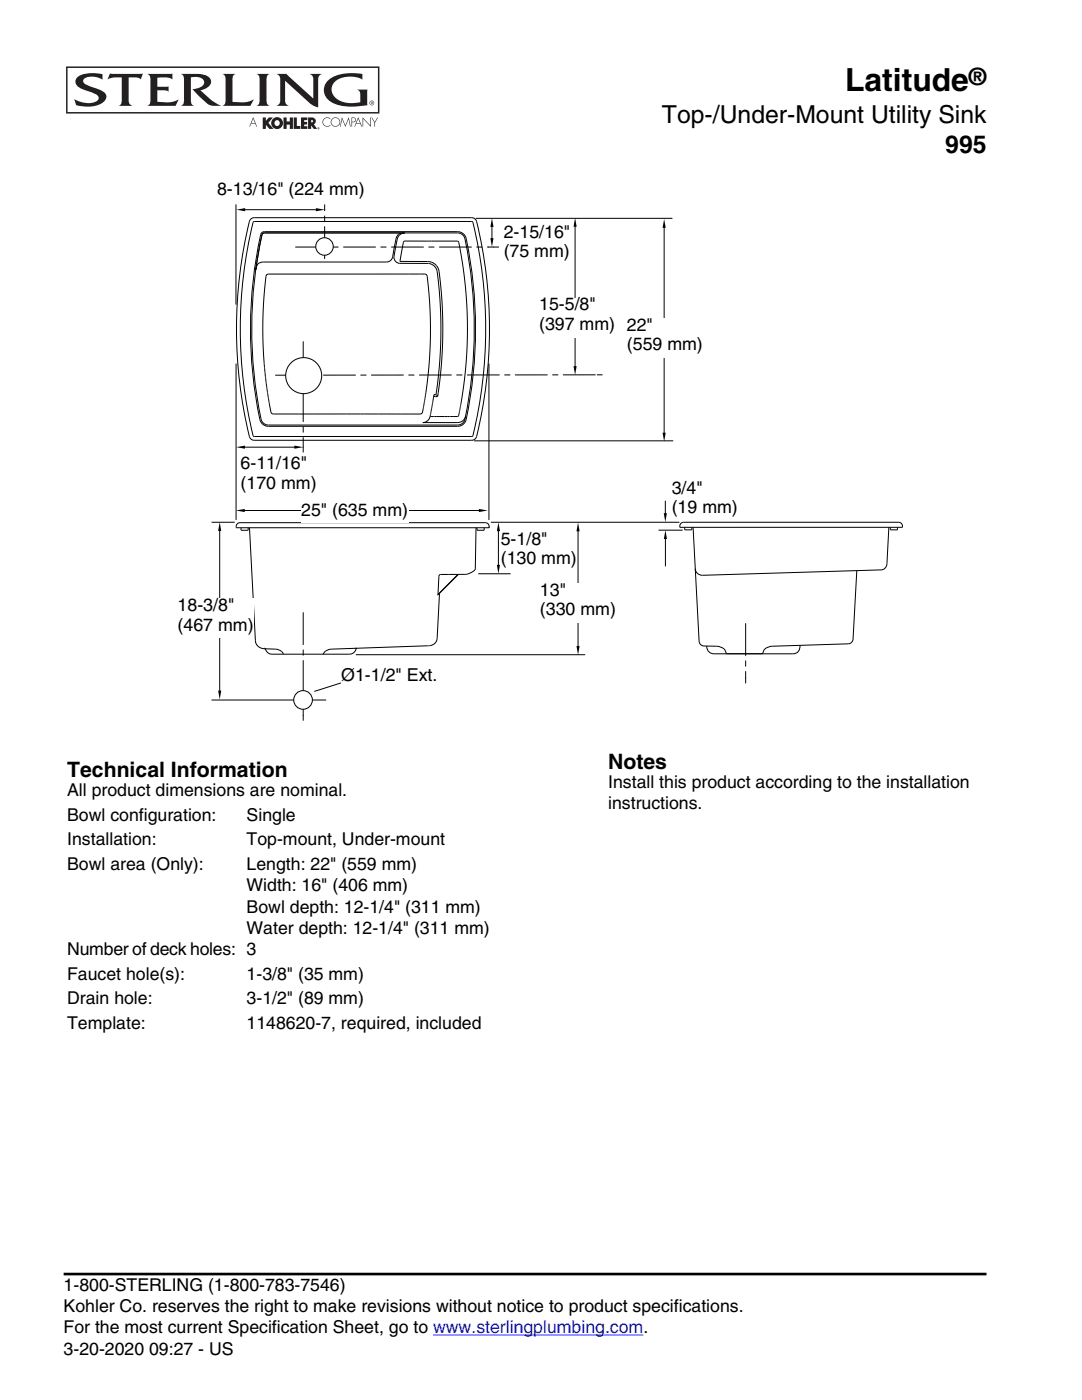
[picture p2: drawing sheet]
<svg xmlns="http://www.w3.org/2000/svg" width="216mm" height="279mm" viewBox="0 0 216 279" stroke-linecap="round" stroke-linejoin="round" font-family="sans-serif">
<g fill="none" stroke="#000" stroke-width=".2">
<path d="M50.1 43.7l.6-.3h43.4a1.01 1.01 0 0 1 1 .8 89.9 89.9 0 0 1-.1 43.2l-.5 .4-.4 .1h-43.4a1.01 1.01 0 0 1-.9-.8 89.9 89.9 0 0 1 .1-43.2zM50.6 44.3h43.7a88.3 88.3 0 0 1 0 42.8h-43.7a88.2 88.2 0 0 1 0-42.8zM51.2 53.4l-.2 .4M52.2 46.5l.5-.3h38.6l1 .4 .7 .8a84.5 84.5 0 0 1-.2 36.8l-.6 .6-.9 .3h-37.8l-1-.4-.6-.8a83.4 83.4 0 0 1 .3-37.4zM52.3 46.9l-1.3 6.9M52.8 46.5l-.4 .1-.1 .3M52.8 46.5h38.6l.8 .3 .5 .7a83.7 83.7 0 0 1-.1 36.6l-.6 .5-.7 .2h-37.8l-.8-.3-.5-.7a87.2 87.2 0 0 1 .1-36.9M53.2 54.9l.3-.2h31.3l.2 .1 .3 .8 .4 5 .2 7.7-.6 7.6-.6 4.2-.5 2.4-.4 .1h-29.3l-.3-.1-.4-1.6-.7-4.6-.6-7.5 .1-7.7 .3-4.5zM85.3 52.2h-5.5l.8-4 10.7-.1 .2 .3a80.6 80.6 0 0 1-.1 34.7h-5.6M85.3 52.2h.1M85.4 52.2l.7 .1 .7 .4 .4 .4 .3 .7 .5 3.6 .3 4.7v6.3l-.4 6.3-.5 4.2-.3 .2h-.6M85.4 52.6h.1"/>
<path d="M85.5 52.6h.1M85.5 52.6h-5.7a1.31 1.31 0 0 1-1.1-1.9l.7-3.3 .6-.7 .7-.2-1.1 .2-.4 .4-.9 4.3-.3 .6-.6 .3h-25l-1 .4-.4 1.1M85.5 52.6l.6 .1 .6 .4 .4 .6 .1 .6a82.2 82.2 0 0 1-.2 24.5l-.4-.1-.8 4.4M47.1 72.6v31.1M97.6 72.6v31.1M119.2 74.8h1M60.5 89.2v1M85.8 83.1l-.5 .9-.9 .3h7.1l.9-.4 .5-.8M42.2 104.2h4.6M95.4 114.5h6.5M97.9 104.2h37.7M131.4 105.8h4.8"/>
<path d="M135.9 104.4l.5-.2h42.9a.8 .8 0 0 1 .8 1h-44.5zM136.6 105.3v.4h1.4v-.4M138.3 105.2l1.2 22.8a1.01 1.01 0 0 0 1 .9l2.5 .1a1.78 1.78 0 0 1 2 1.5h7.1a1.79 1.79 0 0 1 2-1.5l15.1-.5a1.01 1.01 0 0 0 1-1M171 113.9l-.8 13.6M177.7 105.3v.4h1.4v-.4M42.3 139.7h22.7M68 136.3l-5.3 1.7M139.5 128h.1M148.8 135.3v1M159.6 128.8a1.41 1.41 0 0 1-1.4 1.7h-15.7a1.43 1.43 0 0 1-1.5-1.6M170.2 127.5h.1M60.5 142.8v1"/>
<circle cx="60.6" cy="75" r=".05"/>
</g>
<path d="M55 74.9l64.2-.1M60.5 68.2v21M60.5 122.3v20.5M148.8 124.4v10.9" fill="none" stroke="#000" stroke-width=".2" stroke-dasharray="6.4 1.1 1.1 1.1"/>
<circle cx="60.6" cy="75" r="3.6" fill="#fff" stroke="#000" stroke-width=".2"/>
<g fill="none" stroke="#000" stroke-width=".2">
<path d="M47.3 104.5l.6-.2h49a.8 .8 0 0 1 .7 1h-50.5zM48.1 105.3v.5h1.4v-.5M49.8 105.3l1.2 22.7 .1 .5 .5 .6 .5 .2 .8 .2M87.4 118.4h.1M87.7 118.5h.1M87.7 118.4v.1M87.7 118.4h.1M87.7 118.4l-.5 9.2-.5 .8-.9 .4M91.5 114.6l-3.8 3.8M95 105.3l-.2 8.3-.6 .6-1.2 .4-5.3 .1-.1 .3-.2 3.7 4-4.1M95.2 105.3v.5h1.4v-.5M177.4 105.3l-.4 7.1a1.25 1.25 0 0 1-1.2 1.3l-35.6 1.1a1.4 1.4 0 0 1-1.5-1.3"/>
<path d="M52.9 129.5h.1M71.1 129.4l-.5 .8-.8 .4h-15.6l-.8-.4-.5-.7 2.1 .1a1.88 1.88 0 0 1 1.6 1M85.5 128.9l-19.4 .7a1.89 1.89 0 0 0-1.6 1M85.6 128.9h-.1M85.7 128.9h.1M85.7 128.9h-.1M85.7 128.8v.1M85.8 128.8h-.1M85.8 128.8h.1"/>
</g>
<circle cx="60.5" cy="139.7" r="1.86" fill="#fff" stroke="#000" stroke-width=".2"/>
<path d="M59 49.3h38.5M64.8 51.6v-9.7" fill="none" stroke="#000" stroke-width=".2" stroke-dasharray="6.4 1.1 1.1 1.1"/>
<path d="M47.1 40.8v19.9M64.8 40.9v1M95 43.6h39.1M97.5 49.3h2" fill="none" stroke="#000" stroke-width=".2"/>
<circle cx="64.7" cy="49.2" r="1.75" fill="#fff" stroke="#000" stroke-width=".2"/>
<g fill="none" stroke="#000" stroke-width=".2">
<path d="M48.7 41.9h14.5M98.2 45.1v2.6M114.8 45.1v28.1M132.5 45.3v41.2M48.7 89.2h10.2M94.7 88h39.6M43.8 105.8v32.2M48.7 101.9h47M99.5 105.8v7.1M115.3 105.9v23.2M132.8 100v2.6M132.8 107.4v5.6"/>
<path d="M71.1 130.7h45.6"/>
</g>
<g fill="#000">
<path d="M47.2 41.9l1.7-.4v.7zM63 41.5l1.8 .4-1.8 .3zM98.2 43.5l.3 1.8h-.6zM97.9 47.5h.6l-.3 1.8zM114.8 43.5l.3 1.7h-.7zM132.5 43.7l.3 1.8h-.6zM114.4 73.1h.7l-.3 1.7zM47.1 89.2l1.8-.3v.7zM58.7 88.9l1.8 .3-1.8 .4zM132.2 86.4h.6l-.3 1.7zM43.8 104.2l.3 1.8h-.6zM47.1 101.9l1.7-.3v.6z"/>
<path d="M95.6 101.6l1.7 .3-1.7 .3zM99.1 112.7h.7l-.3 1.8zM99.5 104.2l.3 1.8h-.7zM115.3 104.3l.4 1.7h-.7zM132.4 102.4h.7l-.3 1.8zM132.8 105.8l.3 1.8h-.6zM43.5 137.8h.6l-.3 1.8zM115 128.9h.7l-.4 1.8z"/>
</g>
<g fill="#fff">
<path d="M125.1 63.6h15.2v7.8h-15.2z" fill-rule="evenodd"/>
<path d="M107.6 59.5h15.2v7.8h-15.2z" fill-rule="evenodd"/>
<path d="M35.4 119.5h15.2v7.8h-15.2z" fill-rule="evenodd"/>
<path d="M107.7 116.4h15.2v7.8h-15.2z" fill-rule="evenodd"/>
<path d="M60.1 100.5h21.3v3.9h-21.3z" fill-rule="evenodd"/>
</g>
<path d="M12.7 254h184.1v.5h-184.1z" fill="#000"/>
<path d="M86.4 266.5h42" fill="none" stroke="#00f" stroke-width=".2"/>
<g fill="#231f20">
<path d="M51.2 14.7l2.6 .1a1.05 1.05 0 0 0-.6 1.3v4a.97 .97 0 0 0 .6 1h-2.6a1.04 1.04 0 0 0 .6-1.3v-4a.96 .96 0 0 0-.6-1.1z" fill-rule="evenodd"/>
<path d="M15.4 15.4a6.4 6.4 0 0 1 4.7-.7l.3 .1v1.1a3.4 3.4 0 0 0-3.7-.1l-.1 .4a2.34 2.34 0 0 0 1.9 1.2 5.1 5.1 0 0 1 2.6 1.3 1.51 1.51 0 0 1-1.2 2.1 7.9 7.9 0 0 1-4.7 .2l-.4-1.2a5 5 0 0 0 4.4 .4l.4-.3 .1-.3a2.21 2.21 0 0 0-1.9-1.3 4.6 4.6 0 0 1-2.6-1.4l-.1-.6 .1-.5z" fill-rule="evenodd"/>
<path d="M21.9 14.7h6.6l-.5 1.1a1.29 1.29 0 0 0-1.1-.4h-1.2v4.5a1.08 1.08 0 0 0 .7 1.2h-2.7a1.05 1.05 0 0 0 .6-1.3v-4.4l-1.6 .1-1.2 .3z" fill-rule="evenodd"/>
<path d="M29.4 14.7h5v1.1a4.5 4.5 0 0 0-3-.3v1.8h2.2v1l-.5-.3h-1.7v2.3a5.8 5.8 0 0 0 4.2-.4l-.6 1.2h-5.6a1.04 1.04 0 0 0 .6-1.3v-4a.97 .97 0 0 0-.6-1.1z" fill-rule="evenodd"/>
<path d="M36.1 14.7h3.2a2.91 2.91 0 0 1 2.7 1.2 1.7 1.7 0 0 1-1.5 2l-.5 .1 2.3 2.1 1.8 1a3.8 3.8 0 0 1-2.8-.5l-2.9-2.8 .6-.1a1.92 1.92 0 0 0 1.7-1.3 1.77 1.77 0 0 0-2.3-1h-.3v4.7a.95 .95 0 0 0 .6 1h-2.6a1.03 1.03 0 0 0 .6-1.3v-4a.96 .96 0 0 0-.6-1.1z" fill-rule="evenodd"/>
<path d="M44.4 14.7l2.6 .1a1.04 1.04 0 0 0-.6 1.3v4.2a6.9 6.9 0 0 0 3.8-.2l.5-.3-.7 1.3h-5.6a1.04 1.04 0 0 0 .6-1.3v-4a.97 .97 0 0 0-.6-1.1z" fill-rule="evenodd"/>
<path d="M55.2 14.7h2l5.3 5v-3.7a1.07 1.07 0 0 0-.7-1.3h2.4a1.11 1.11 0 0 0-.7 1.3v5.4l-1-.3-.6-.5-5-4.5v3.8a1.09 1.09 0 0 0 .7 1.2h-2.4a1.13 1.13 0 0 0 .7-1.2v-3.9a1.08 1.08 0 0 0-.7-1.3z" fill-rule="evenodd"/>
<path d="M65.3 16.2a7.8 7.8 0 0 1 6.2-1.5l.8 .1v1.1a5.2 5.2 0 0 0-5.5 .4 2.32 2.32 0 0 0 1.1 3.8 7 7 0 0 0 4 .3 2.92 2.92 0 0 0-.3-2.3l-.3-.2h2v3.1a12.9 12.9 0 0 1-6.9-.5 2.71 2.71 0 0 1-1.1-4.3z" fill-rule="evenodd"/>
<path d="M73.9 20.1a.48 .48 0 0 1 .7 .3 .48 .48 0 0 1-.4 .6 .45 .45 0 0 0 .4-.4 .45 .45 0 0 0-.4-.5v.2l.2 .1-.1 .2 .1 .2-.3-.2 .2-.2-.1-.1-.2 .5v-.5l.2-.2a.45 .45 0 0 0-.4 .5 .45 .45 0 0 0 .4 .4 .48 .48 0 0 1-.5-.3 .48 .48 0 0 1 .2-.6z" fill-rule="evenodd"/>
<path d="M13.2 13.3h62.4l-.2 .3h-61.9v8.8h.3h61.6v-8.8l.2-.3h.1v9.4h-62.5z" fill-rule="evenodd"/>
<path d="M58.6 23.4h.6v1.7h.7v.6h-1.3z" fill-rule="evenodd"/>
<path d="M56.6 23.4h.6v.8h.6v-.8h.7v2.3h-.7v-.8h-.6v.8h-.6z" fill-rule="evenodd"/>
<path d="M52.4 23.4h.7v.7l.5-.7h.8l-.9 1.1 1.1 1.2h-.8l-.7-.8v.8h-.7z" fill-rule="evenodd"/>
<path d="M54.6 23.6l.7-.2v.6a.56 .56 0 0 0-.5 .8 .56 .56 0 0 0 .9 .1 .59 .59 0 0 0-.4-.9v-.6a1.19 1.19 0 0 1 1.1 1.5 1.19 1.19 0 0 1-1.8 .6 1.19 1.19 0 0 1 0-1.9z" fill-rule="evenodd"/>
<path d="M60.1 23.4h1.2v.6h-.6v.3h.6v.5h-.6v.4h.6v.5h-1.2z" fill-rule="evenodd"/>
<path d="M61.5 23.4h.8l-.2 1h.2l.2-.2-.2-.2v-.6a.73 .73 0 0 1 .6 1.1l-.3 .3 .7 .9h-.7l-.5-.7v.7h-.6z" fill-rule="evenodd"/>
<path d="M50.5 23.4l.8 1.9h-.1l-.7-1.6-.3 .9h.7v.1h-.8l-.2 .6h-.1z" fill-rule="evenodd"/>
<path d="M64.6 23.7a.75 .75 0 0 1 1.3 .1 .82 .82 0 0 0-1.2 0 .82 .82 0 0 0 0 1.2 .82 .82 0 0 0 1.2-.1 .87 .87 0 0 1-1.2 .3 .87 .87 0 0 1-.3-1.2z" fill-rule="evenodd"/>
<path d="M66.3 23.7a.94 .94 0 0 1 1.5 .3 .94 .94 0 0 1-.9 1.3v-.1a.83 .83 0 0 0 .8-1.2 .83 .83 0 0 0-1.3-.2 .83 .83 0 0 0 .2 1.3l.3 .2a.93 .93 0 0 1-.8-.6 .93 .93 0 0 1 .2-1z" fill-rule="evenodd"/>
<path d="M68.2 23.4l.7 1.6 .7-1.6 .4 1.9h-.1l-.4-1.5-.6 1.5-.6-1.5-.3 1.5h-.2z" fill-rule="evenodd"/>
<path d="M70.1 23.4a.58 .58 0 0 1 .7 .1 .58 .58 0 0 1 .2 .6l-.4 .3h-.3v-.1a.43 .43 0 0 0 .6-.4 .43 .43 0 0 0-.6-.3v1.7h-.2z" fill-rule="evenodd"/>
<path d="M71.5 23.4l.7 1.9h-.1l-.2-.6h-.8v-.1h.7l-.3-.9-.7 1.6h-.1z" fill-rule="evenodd"/>
<path d="M72.4 23.4l1.5 1.6v-1.6h.1v1.9l-1.5-1.6v1.6h-.1z" fill-rule="evenodd"/>
<path d="M74.1 23.4h.1l.6 1 .5-1h.1l-.6 1.1v.8h-.1v-.8z" fill-rule="evenodd"/>
<path d="M63.4 25.5h.3v.3h-.1l.1-.2-.1-.1 .1 .2-.1-.2-.1 .2 .1-.2-.2 .1 .2 .2h-.2z" fill-rule="evenodd"/>
</g>
<text font-size="6.3" x="168.6" y="18.2">Latitude</text>
<g font-size="4.9">
<text x="132.1" y="24.6">Top-/Under-Mount Utility Sink</text>
<text x="188.6" y="30.6">995</text>
</g>
<text font-size="4.8" x="193.3" y="17">®</text>
<g font-size="4.2">
<text x="13.4" y="155.1">Technical Information</text>
<text x="121.4" y="153.5">Notes</text>
</g>
<g font-size="3.5">
<text x="43.3" y="38.9">8-13/16&quot; (224 mm)</text>
<text x="100.5" y="47.5">2-15/16&quot;</text>
<text x="100.5" y="51.4">(75 mm)</text>
<text x="107.6" y="62">15-5/8&quot;</text>
<text x="107.6" y="65.8">(397</text>
<text x="115.7" y="65.8">mm)</text>
<text x="125.1" y="66">22&quot;</text>
<text x="125.1" y="69.9">(559</text>
<text x="133.2" y="69.9">mm)</text>
<text x="48" y="93.7">6-11/16&quot;</text>
<text x="48" y="97.6">(170 mm)</text>
<text x="134" y="98.5">3/4&quot;</text>
<text x="60.1" y="102.9">25&quot; (635 mm)</text>
<text x="134" y="102.4">(19 mm)</text>
<text x="99.9" y="108.7">5-1/8&quot;</text>
<text x="99.9" y="112.6">(130 mm)</text>
<text x="107.7" y="118.9">13&quot;</text>
<text x="35.4" y="121.9">18-3/8&quot;</text>
<text x="35.4" y="125.8">(467 mm)</text>
<text x="107.7" y="122.8">(330</text>
<text x="115.8" y="122.8">mm)</text>
<text x="68.1" y="136">Ø1-1/2&quot; Ext.</text>
<text x="13.4" y="158.8">All product dimensions are nominal.</text>
<text x="121.4" y="157.3">Install this product according to the installation</text>
<text x="121.4" y="161.5">instructions.</text>
<text x="13.4" y="163.8">Bowl configuration:</text>
<text x="49.2" y="163.8">Single</text>
<text x="13.4" y="168.7">Installation:</text>
<text x="13.4" y="173.7">Bowl area (Only):</text>
<text x="49.2" y="168.7">Top-mount, Under-mount</text>
<text x="49.2" y="173.7">Length: 22&quot; (559 mm)</text>
<text x="49.2" y="177.9">Width: 16&quot; (406 mm)</text>
<text x="49.2" y="182.1">Bowl depth: 12-1/4&quot; (311 mm)</text>
<text x="13.4" y="190.6">Number of deck holes: 3</text>
<text x="49.2" y="186.4">Water depth: 12-1/4&quot; (311 mm)</text>
<text x="13.4" y="195.5">Faucet hole(s):</text>
<text x="49.2" y="195.5">1-3/8&quot; (35 mm)</text>
<text x="13.4" y="200.5">Drain hole:</text>
<text x="49.2" y="200.5">3-1/2&quot; (89 mm)</text>
<text x="13.4" y="205.4">Template:</text>
<text x="49.2" y="205.4">1148620-7, required, included</text>
<text x="12.7" y="257.6">1-800-STERLING (1-800-783-7546)</text>
<text x="12.7" y="261.9">Kohler Co. reserves the right to make revisions without notice to product specifications.</text>
<text x="12.7" y="266.1">For the most current Specification Sheet, go to www.sterlingplumbing.com.</text>
<text x="12.7" y="270.3">3-20-2020 09:27 - US</text>
</g>
</svg>
